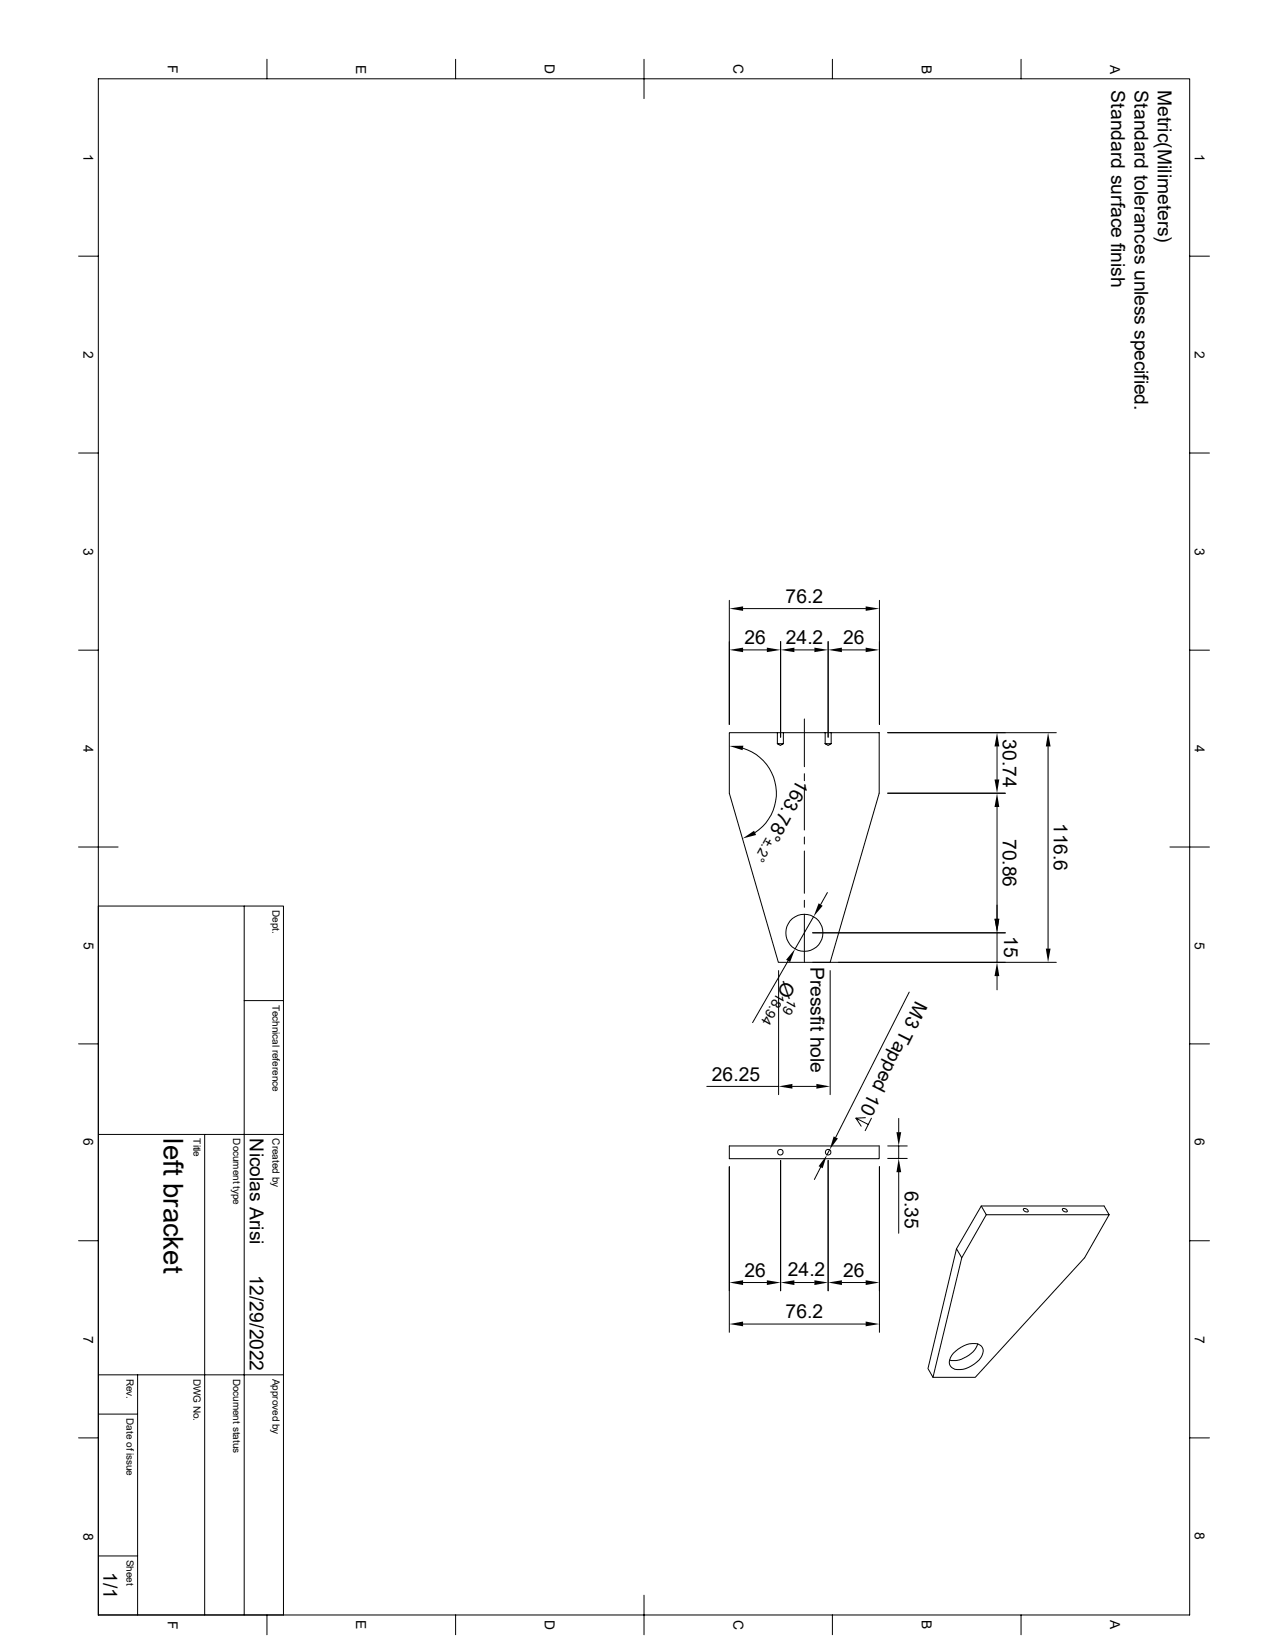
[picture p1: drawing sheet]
<svg xmlns="http://www.w3.org/2000/svg" width="216mm" height="279mm" viewBox="0 0 216 279" stroke-linecap="round" stroke-linejoin="round" font-family="sans-serif">
<g fill="none" stroke="#000" stroke-width=".17">
<path d="M16.6 13.3h184.7v260h-184.7zM45.2 10v3.3M77.1 10v3.3M109 10v6.7M140.8 10v3.3M172.8 10v3.3M13.3 43.3h3.3M201.3 43.3h3.3M13.3 76.7h3.3M201.3 76.7h3.3M13.3 110h3.3M123.4 101.6v21"/>
<path d="M125.7 103h20.8M125.7 110h4.1M132.1 108.6v16.2M134.4 110h3.4M140.1 108.6v16.2M142.5 110h4M148.8 101.6v21M201.3 110h3.3M123.4 124h25.4v10.2l-8.3 28.7h-8.8l-8.3-28.7zM125.7 126.6a8 8 0 0 1 5.6 6.5 8 8 0 0 1-3.6 7.8M131.5 125.9h1M131.5 124v1.9"/>
<path d="M132.5 124v1.9l-.5 .3-.5-.3M136.1 121.7v8.1M136.1 130.9v1.2M136.1 133.3v7.2M139.6 125.9h1M139.6 124v1.9M140.6 124v1.9l-.5 .3-.5-.3M150.2 124h28.5M150.2 134.2h19.9M168.7 136.6v18.9M168.7 126.3v5.6M177.3 126.3v34.2"/>
<path d="M13.3 143.3h6.7M16.6 153.3h31.4v120M41.3 153.3v120M136.1 141.6v1.2M136.1 144v7.2M136.1 152.4v1.1M136.1 154.7v8.2M137.5 157.9h32.6M137.7 155.1l-3.2 5.5M140 151l-1.1 2.1M168.7 157.9v5M198 143.3h6.6"/>
<path d="M13.3 176.7h3.3M41.3 169.3h6.7M131.7 164.3v21M133.3 162.6l-6 10.5M137.5 162.9h41.2M140.5 164.3v21M153.8 167.9l-12.4 24.6M168.7 165.2v2.3M201.3 176.7h3.3M16.6 192h31.4M34.6 192v81.3M119.6 183.9h12.1"/>
<path d="M123.4 193.9h25.4v2.2h-25.4zM123.4 197.4v28.1M132.1 196.4v22M134.1 183.9h4M138.9 197.5l-1.1 2.1M140.1 196.4v22M140.4 194.6l-.5 .9M144.8 189.2l.9 1.4M146.4 189.1l-1.6 .1 2.1 1.1M147.4 189.2l-1 2.1M148.8 197.4v28.1M150.2 193.9h3.3"/>
<path d="M150.2 196h3.3M152.1 189.3v2.3M152.1 193.9v2.1M152.1 198.4v10.3M13.3 210h3.3M125.7 217h4.1M134.4 217h3.4M142.5 217h4M161.8 211.3l.9 1.6-4.8 20.2-.9-1.5zM166 204.1l.9 1.5-4.2 7.3M166.9 205.6h20.8l-.9-1.5h-20.8l-4.2 7.2M173.1 204.6h.5l.4 .3a.5 .5 0 0 1-.5 .1 .5 .5 0 0 1-.4-.4z"/>
<path d="M179.7 204.6h.5l.4 .3a.5 .5 0 0 1-.5 .1 .5 .5 0 0 1-.4-.4zM187.7 205.6l-4.2 7.3-18.5 20.2h-7.1M201.3 210h3.3M16.6 239.3h6.7M16.6 232.7h31.4M23.3 232.7v40.6M125.7 224.1h20.8M161.3 229a4.2 4.2 0 0 1 4.4-1.4 1.25 1.25 0 0 1 .5 1.8 4.8 4.8 0 0 1-4.6 2.3 1.29 1.29 0 0 1-.8-2zM165.4 227.4a4.5 4.5 0 0 1-4.7 2.8M13.3 243.3h3.3M201.3 243.3h3.3M16.6 263.3h6.7"/>
<path d="M45.2 273.3v3.3M77.1 273.3v3.3M109 270v6.6M140.8 273.3v3.3M172.8 273.3v3.3"/>
<circle cx="136.1" cy="157.9" r="3.1"/>
<circle cx="132" cy="195" r=".47"/>
<circle cx="140.1" cy="195" r=".47"/>
</g>
<g fill="#000">
<path d="M123.4 103l2.3-.4v.8zM123.4 110l2.3-.4v.8zM129.8 109.6l2.3 .4-2.3 .4zM132.1 110l2.3-.4v.8zM137.8 109.6l2.3 .4-2.3 .4zM140.1 110l2.4-.4v.8zM146.5 102.6l2.3 .4-2.3 .4zM146.5 109.6l2.3 .4-2.3 .4zM123.4 126.2h2.4l-.2 .8zM168.7 124l.4 2.3h-.8zM168.3 131.9h.8l-.4 2.3zM168.7 134.2l.4 2.4h-.8z"/>
<path d="M177.3 124l.5 2.3h-.8zM125.6 141.9l2-1.3 .3 .7zM138.5 152.9l.7 .4-1.5 1.8zM168.3 155.5h.8l-.4 2.4zM134.5 160.6l-.8 2.2-.7-.4zM168.7 162.9l.4 2.3h-.8zM177 160.5h.8l-.5 2.4zM131.7 183.9l2.4-.5v.8zM138.1 183.4l2.4 .5-2.4 .3zM139.9 195.5l-.7 2.2-.7-.3zM141.1 192.3l.7 .4-1.4 1.9zM151.7 191.6h.8l-.4 2.3z"/>
<path d="M152.1 196l.4 2.4h-.8zM123.4 217l2.3-.3v.8zM129.8 216.7l2.3 .3-2.3 .5zM132.1 217l2.3-.3v.8zM137.8 216.7l2.3 .3-2.3 .5zM140.1 217l2.4-.3v.8zM146.5 216.7l2.3 .3-2.3 .5zM123.4 224.1l2.3-.5v.9zM146.5 223.6l2.3 .5-2.3 .4z"/>
</g>
<text font-size="4.7" x="27.6" y="192.7" transform="rotate(90 27.6 192.7)">left bracket</text>
<g font-size="3.3">
<text x="188" y="15.3" transform="rotate(90 188 15.3)">Standard surface finish</text>
<text x="191.9" y="15.3" transform="rotate(90 191.9 15.3)">Standard tolerances unless specified.</text>
<text x="195.9" y="15.2" transform="rotate(90 195.9 15.2)">Metric(Milimeters)</text>
<text x="132.9" y="102">76.2</text>
<text x="125.9" y="109">26</text>
<text x="133" y="109">24.2</text>
<text x="142.7" y="109">26</text>
<text x="169.7" y="125.1" transform="rotate(90 169.7 125.1)">30.74</text>
<text x="135" y="131.7" transform="rotate(119 135 131.7)">163.78°</text>
<text x="169.7" y="141.9" transform="rotate(90 169.7 141.9)">70.86</text>
<text x="178.3" y="139.2" transform="rotate(90 178.3 139.2)">116.6</text>
<text x="169.9" y="158.4" transform="rotate(90 169.9 158.4)">15</text>
<text x="132.7" y="165.9" transform="rotate(120 132.7 165.9)">Ø</text>
<text x="137.1" y="163.6" transform="rotate(90 137.1 163.6)">Pressfit hole</text>
<text x="154.9" y="169.2" transform="rotate(117 154.9 169.2)">M3 Tap ed 10</text>
<text x="120.4" y="182.9">26.25</text>
<text x="42.3" y="192.7" transform="rotate(90 42.3 192.7)">Nicolas Arisi</text>
<text x="153.1" y="201.6" transform="rotate(90 153.1 201.6)">6.35</text>
<text x="42.3" y="215.7" transform="rotate(90 42.3 215.7)">12/29/2022</text>
<text x="133.3" y="215.9">24.2</text>
<text x="125.9" y="216.1">26</text>
<text x="142.7" y="216.1">26</text>
<text x="132.9" y="223.1">76.2</text>
<text x="17.5" y="266.1" transform="rotate(90 17.5 266.1)">1/1</text>
</g>
<g font-size="2.3">
<text x="28.4" y="11" transform="rotate(90 28.4 11)">F</text>
<text x="60.3" y="10.9" transform="rotate(90 60.3 10.9)">E</text>
<text x="92.2" y="10.8" transform="rotate(90 92.2 10.8)">D</text>
<text x="124.1" y="10.8" transform="rotate(90 124.1 10.8)">C</text>
<text x="156" y="10.9" transform="rotate(90 156 10.9)">B</text>
<text x="187.8" y="10.9" transform="rotate(90 187.8 10.9)">A</text>
<text x="14.1" y="26" transform="rotate(90 14.1 26)">1</text>
<text x="202.1" y="26" transform="rotate(90 202.1 26)">1</text>
<text x="14.1" y="59.4" transform="rotate(90 14.1 59.4)">2</text>
<text x="202.1" y="59.4" transform="rotate(90 202.1 59.4)">2</text>
<text x="14.1" y="92.7" transform="rotate(90 14.1 92.7)">3</text>
<text x="202.1" y="92.7" transform="rotate(90 202.1 92.7)">3</text>
<text x="14.1" y="126" transform="rotate(90 14.1 126)">4</text>
<text x="202.1" y="126" transform="rotate(90 202.1 126)">4</text>
<text x="129.6" y="141.6" transform="rotate(119 129.6 141.6)">±.2°</text>
<text x="14.2" y="159.3" transform="rotate(90 14.2 159.3)">5</text>
<text x="202.1" y="159.4" transform="rotate(90 202.1 159.4)">5</text>
<text x="131.6" y="167.8" transform="rotate(120 131.6 167.8)">18.94</text>
<text x="133.5" y="168.9" transform="rotate(120 133.5 168.9)">19</text>
<text x="14.1" y="192.7" transform="rotate(90 14.1 192.7)">6</text>
<text x="202.1" y="192.7" transform="rotate(90 202.1 192.7)">6</text>
<text x="14.1" y="226" transform="rotate(90 14.1 226)">7</text>
<text x="202.1" y="226" transform="rotate(90 202.1 226)">7</text>
<text x="14.1" y="259.3" transform="rotate(90 14.1 259.3)">8</text>
<text x="202.1" y="259.3" transform="rotate(90 202.1 259.3)">8</text>
<text x="28.4" y="274.3" transform="rotate(90 28.4 274.3)">F</text>
<text x="60.3" y="274.2" transform="rotate(90 60.3 274.2)">E</text>
<text x="92.2" y="274.2" transform="rotate(90 92.2 274.2)">D</text>
<text x="124.1" y="274.2" transform="rotate(90 124.1 274.2)">C</text>
<text x="156" y="274.2" transform="rotate(90 156 274.2)">B</text>
<text x="187.8" y="274.2" transform="rotate(90 187.8 274.2)">A</text>
</g>
<g font-size="1.7">
<text x="46.1" y="154" transform="rotate(90 46.1 154)">Dept.</text>
<text x="46.1" y="170" transform="rotate(90 46.1 170)">Technical reference</text>
<text x="32.8" y="192.7" transform="rotate(90 32.8 192.7)">Title</text>
<text x="39.5" y="192.7" transform="rotate(90 39.5 192.7)">Document type</text>
<text x="46.1" y="192.6" transform="rotate(90 46.1 192.6)">Created by</text>
<text x="21.4" y="233.3" transform="rotate(90 21.4 233.3)">Rev.</text>
<text x="32.8" y="233.3" transform="rotate(90 32.8 233.3)">DWG No.</text>
<text x="39.5" y="233.3" transform="rotate(90 39.5 233.3)">Document status</text>
<text x="46.1" y="233.3" transform="rotate(90 46.1 233.3)">Approved by</text>
<text x="21.4" y="240" transform="rotate(90 21.4 240)">Date of issue</text>
<text x="21.4" y="264" transform="rotate(90 21.4 264)">Sheet</text>
</g>
</svg>
